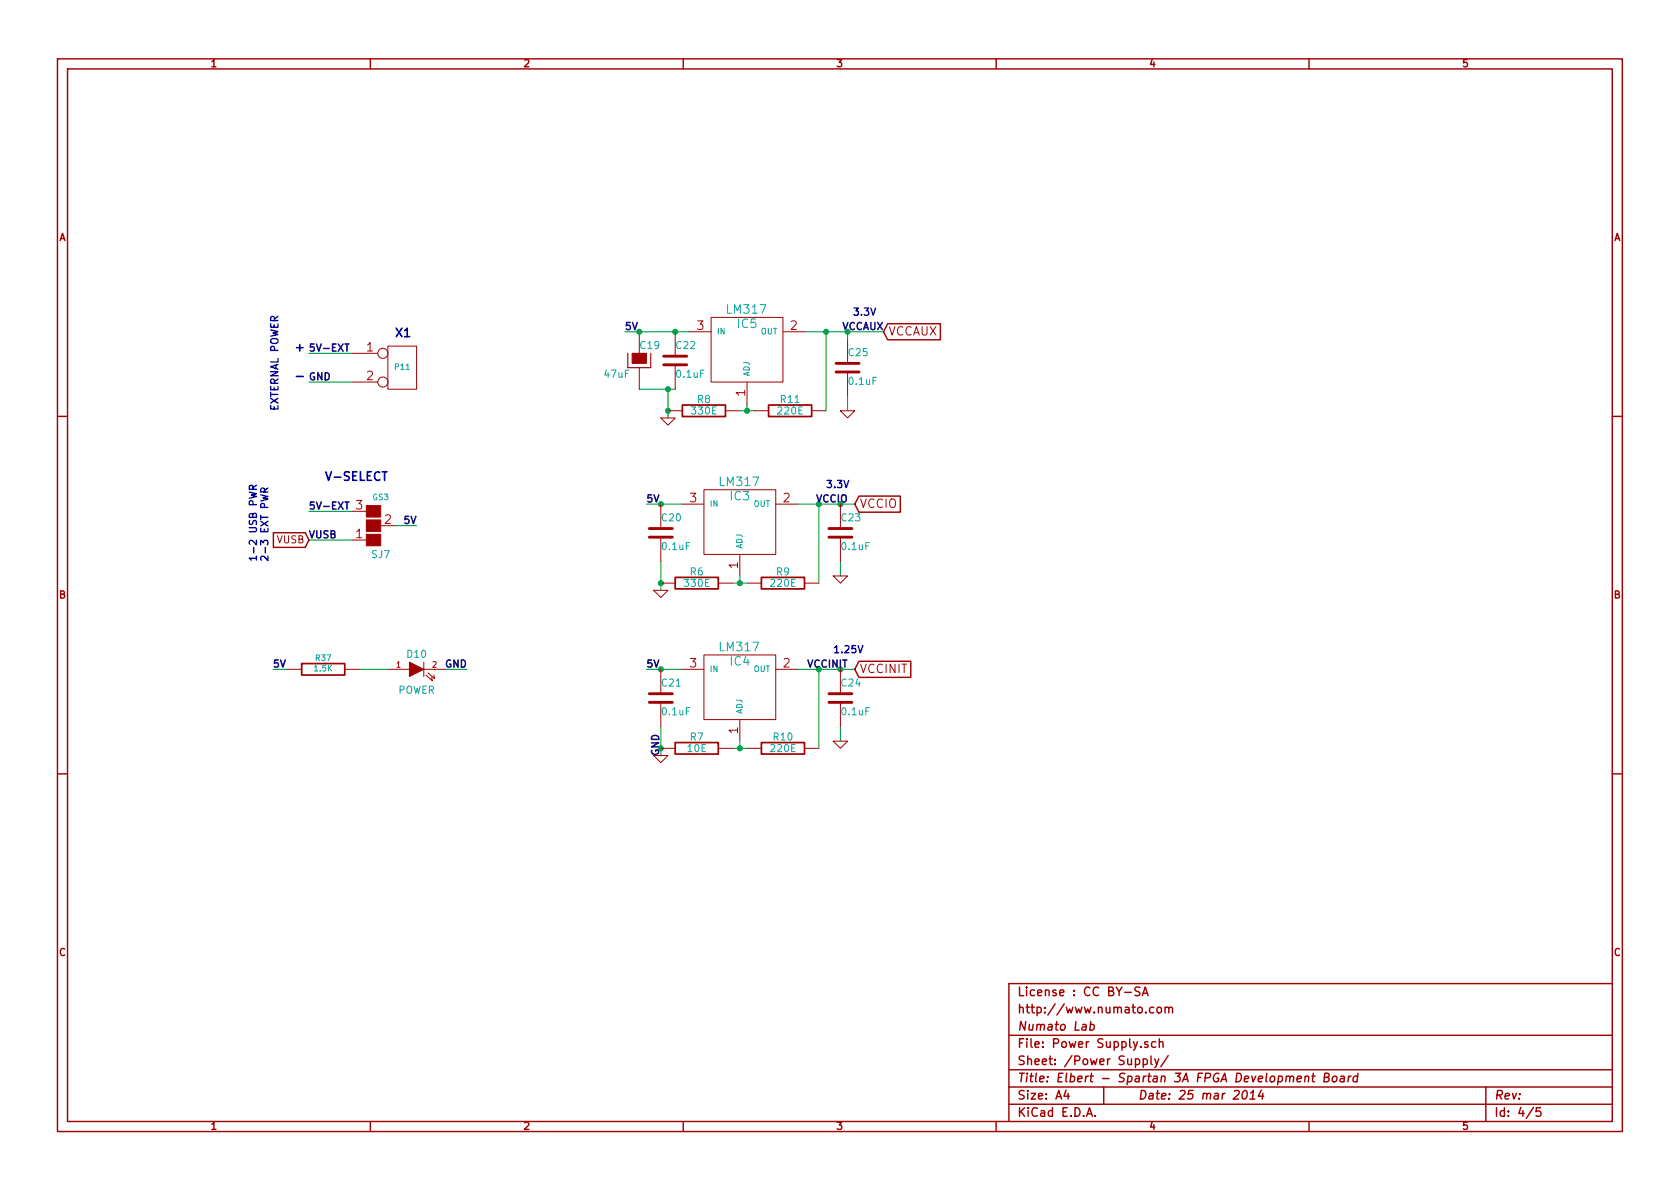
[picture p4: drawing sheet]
<svg xmlns="http://www.w3.org/2000/svg" width="297mm" height="210mm" viewBox="0 0 297 210" stroke-linecap="round" stroke-linejoin="round" font-family="sans-serif">
<g fill="none" stroke="#a00000" stroke-width=".25">
<path d="M10.2 10.4h276.6v189.7h-276.6zM11.9 12.2h273.2v186.1h-273.2zM65.5 10.4v1.8M120.8 10.4v1.8M176.1 10.4v1.8M231.4 10.4v1.8M156.9 57.2h9.4v2.9h-9.4l-.7-1.4zM10.2 73.6h1.7M285.1 73.6h1.7M48.3 94.2h5.7l.6 1.3-.6 1.3h-5.7zM151.9 87.7h7.3v2.9h-7.3l-.8-1.5zM151.9 116.9h9.1v2.9h-9.1l-.8-1.4z"/>
<path d="M10.2 136.8h1.7M285.1 136.8h1.7M198.9 175.5h1.1M201.5 174.6a.62 .62 0 0 0-.8 .1v.4l.8 .4v.4a.68 .68 0 0 1-.8 .1M202 176.1l.5-1.6 .5 1.6M202.1 175.6h.7M204 178.2a.48 .48 0 0 0-.7 .1v.7l.3 .1 .4-.1M204.6 178.3l.3-.2 .4 .2v.7l-.2 .1-.5-.1zM206 178.3l.1-.1a.36 .36 0 0 1 .6 .1v.8M206 178.1v1M206.7 178.3a.35 .35 0 0 1 .3-.2 .35 .35 0 0 1 .3 .2v.8M285.1 173.9h-106.7v24.4"/>
<path d="M65.5 198.3v1.8M120.8 198.3v1.8M176.1 198.3v1.8M178.4 183.1h106.7M178.4 189.2h106.7M178.4 195.3h106.7M178.4 192.2h106.7M188.5 192.8l-.4 1h1M188.8 193.3v1.1M192.1 197.4l.5-1.5 .5 1.5M192.3 197h.7M192.8 181.2l.4-.1 .3 .4-.2 .5-.2 .2-.4-.1"/>
<path d="M192.9 180.6l-.2 1.6M193.6 197.3v.1M195.1 192.2v3.1M202.1 187.3a.48 .48 0 0 1 .7 .1v.7l-.2 .2-.5-.1M202.1 187.2v1.6M202.9 184.3l-.3-.1-.2 .2v.2l.5 .2v.3h-.5M203.5 186.7v1.4l.2 .2M204.2 187.2l.3 1.1M204.3 184.3a.48 .48 0 0 0-.6 0v.8l.2 .1 .4-.1M204.9 187.2l-.5 1.4-.2 .2M205 184.3h.1a.36 .36 0 0 1 .5 .1v.8M205 183.7v1.5"/>
<path d="M206.6 186.7l-1.3 1.9M219.9 193l.3-.2a.88 .88 0 0 1-.3 1.6l-.3-.3a1.19 1.19 0 0 1 .3-1.1zM221 194.4h.9M221.1 193.3l.5-.5-.2 1.6M223 192.8l-.5 1h.9M223.3 193.3l-.1 1.1M229.3 190.8l.8-.1-.1-.3h-.5l-.2 .7 .2 .2 .4-.1M230.8 190.4l.2-.1 .3 .1v.9M230.8 190.3l-.1 1M231.4 198.3v1.8M232 190.3h.5M232.2 189.8l-.1 1.3 .3 .2"/>
<path d="M234.2 190.5l.6-.1 .2-.2v-.3l-.3-.1h-.5l-.1 1.5h.5l.3-.1 .1-.4-.3-.3M235.7 190.4l.2-.1 .4 .1v.6l-.3 .3-.4-.1zM237.1 190.4h.5v.9M237.7 190.7a.69 .69 0 0 0-.8 .3l.1 .2 .1 .1 .5-.1M238.5 190.3l-.2 1M238.9 190.3l-.3 .1-.2 .2M240 190.4l-.1-.1a.52 .52 0 0 0-.6 .3v.6l.2 .1 .4-.1M240.1 189.8l-.2 1.5M262.7 192.2v6.1M271.1 195.8l-1.3 2M272.4 195.9h-.7l-.1 .7 .2-.1h.5l.2 .3-.1 .5-.2 .1-.6-.1"/>
</g>
<g fill="none" stroke="#00a000" stroke-width=".18">
<path d="M110.5 58.7h11.4M142.2 58.7h14M146 58.7v13.9M149.9 58.7v1.2M54.6 62.5h7.6M54.6 67.6h7.6M113 68.8h6.4M118.1 68.8v5.1M130.8 72.6h2.5M132.1 71.4v1.2M149.9 70.1v2.5M54.6 95.5h7.6"/>
<path d="M54.6 90.4h7.6M69.8 93h3.9M114.3 89.1h6.3M116.8 99.3v5.1M141 89.1h10.1M144.8 89.1v14M148.6 99.3v2.5M63.5 118.4h5.1M78.7 118.4h3.8M114.3 118.4h6.3M129.5 103.1h2.6M130.8 101.8v1.3"/>
<path d="M141 118.4h10.1M144.8 118.4v13.9M116.8 128.5v5.1M129.5 132.3h2.6M130.8 131.1v1.2M148.6 128.5v2.6"/>
</g>
<g fill="#00a000" stroke="#00a000" stroke-width=".25">
<circle cx="116.8" cy="118.4" r=".41"/>
<circle cx="144.8" cy="118.4" r=".41"/>
<circle cx="130.8" cy="132.3" r=".41"/>
<circle cx="148.6" cy="118.4" r=".41"/>
<circle cx="116.8" cy="132.3" r=".41"/>
<circle cx="116.8" cy="103.1" r=".41"/>
<circle cx="146" cy="58.7" r=".41"/>
<circle cx="118.1" cy="72.6" r=".41"/>
<circle cx="132.1" cy="72.6" r=".41"/>
<circle cx="118.1" cy="68.8" r=".41"/>
<circle cx="119.4" cy="58.7" r=".41"/>
<circle cx="148.6" cy="89.1" r=".41"/>
<circle cx="130.8" cy="103.1" r=".41"/>
<circle cx="144.8" cy="89.1" r=".41"/>
<circle cx="116.8" cy="89.1" r=".41"/>
<circle cx="149.9" cy="58.7" r=".41"/>
<circle cx="113" cy="58.7" r=".41"/>
</g>
<path d="M44.1 87l1.2 .3-.9 .2 .9 .3-1.2 .3M44.7 86.5v-.6h-.5l-.1 .1v.5h1.2M45.3 85.8l-.6 .4M46.1 87.5l1.3 .3-.9 .2 .9 .3-1.3 .3M46.8 87l-.1-.6h-.5l-.1 .1v.5h1.3M47.4 86.3l-.6 .4M151.7 114.2l.4 1.2 .5-1.2" fill="none" stroke="#00f" stroke-width=".25"/>
<path d="M117.3 64.5h4.1M117.3 63h4.1M147.8 65.8h4.1M147.8 64.3h4.1M114.8 95h4.1M114.8 93.5h4.1M146.6 95h4M146.6 93.5h4M114.8 124.2h4.1M114.8 122.7h4.1M146.6 124.2h4M146.6 122.7h4" fill="none" stroke="#a00000" stroke-width=".51"/>
<g fill="none" stroke="#a00000" stroke-width=".18">
<path d="M113 58.7v3.8M119.4 58.7v4.3M121.9 58.7h3.8M125.7 56.1h12.7v11.5h-12.7zM138.4 58.7h3.8M149.9 59.9v4.4M62.2 62.5h4.6M62.2 67.6h4.6M68.6 61.2h5.1v7.6h-5.1zM113 65v3.8M116.8 73.9h2.6l-1.3 1.3zM118.1 72.6h2.5"/>
<path d="M119.4 64.5v4.3M128.3 72.6h2.5M132.1 67.6v3.8M133.3 72.6h2.6M143.5 72.6h2.5M148.6 72.6h2.5l-1.2 1.3zM149.9 65.8v4.3M62.2 95.5h2.6M62.2 90.4h2.6M67.3 93h2.5M116.8 89.1v4.4M116.8 95v4.3"/>
<path d="M120.6 89.1h3.9M124.5 86.6h12.7v11.4h-12.7zM130.8 98v3.8M137.2 89.1h3.8M148.6 89.1v4.4M148.6 95v4.3M50.8 118.4h2.5M61 118.4h2.5M68.6 118.4h3.8M74.9 118.4h3.8M74.9 117.1v2.5M75.3 119.4l1.2 1-.2-.6"/>
<path d="M75.7 119l1.1 1-.1-.6M115.6 104.4h2.5l-1.3 1.3zM116.8 118.4v4.3M116.8 103.1h2.6M120.6 118.4h3.9M124.5 115.8h12.7v11.4h-12.7zM127 103.1h2.5M132.1 103.1h2.5M137.2 118.4h3.8M142.2 103.1h2.6M147.3 101.8h2.6l-1.3 1.3zM148.6 118.4v4.3"/>
<path d="M115.6 133.6h2.5l-1.3 1.3zM116.8 132.3h2.6M116.8 124.2v4.3M127 132.3h2.5M130.8 127.2v3.9M132.1 132.3h2.5M142.2 132.3h2.6M147.3 131.1h2.6l-1.3 1.2zM148.6 124.2v4.3"/>
<circle cx="67.7" cy="67.6" r=".89"/>
<circle cx="67.7" cy="62.5" r=".89"/>
</g>
<path d="M120.6 71.6h7.7v2.1h-7.7zM135.9 71.6h7.6v2.1h-7.6zM53.3 117.3h7.7v2.1h-7.7zM119.4 102.1h7.6v2h-7.6zM134.6 102.1h7.6v2h-7.6zM119.4 131.3h7.6v2h-7.6zM134.6 131.3h7.6v2h-7.6z" fill="none" stroke="#a00000" stroke-width=".3"/>
<path d="M61 60.8h.7M61 88.8h.7" fill="none" stroke="#000" stroke-width=".25"/>
<g fill="#a00000" stroke="#a00000" stroke-width=".18">
<path d="M64.8 89.4h2.5v2h-2.5z"/>
<path d="M64.8 91.9h2.5v2.1h-2.5z"/>
<path d="M64.8 94.5h2.5v2h-2.5z"/>
<path d="M111.8 62.5h2.5v1.8h-2.5z"/>
<path d="M72.4 117.1l2.5 1.3-2.5 1.2z"/>
</g>
<path d="M111 62.5v2.5h4.1v-2.5" fill="none" stroke="#a00000" stroke-width=".2"/>
<path d="M52.4 66.6h1.2" fill="none" stroke="#00f" stroke-width=".3"/>
<g font-size="2.1" fill="#00f">
<text x="69.8" y="59.7">X1</text>
<text x="52.1" y="62.2">+</text>
<text x="58.3" y="85.1">V-SELECT</text>
</g>
<g font-size="2.1" fill="#a00000">
<text x="123.2" y="58.4">3</text>
<text x="139.8" y="58.4">2</text>
<text x="157.1" y="59.4">VCCAUX</text>
<text x="64.8" y="62.2">1</text>
<text x="64.8" y="67.3">2</text>
<text x="131.8" y="70" transform="rotate(-90 131.8 70)">1</text>
<text x="122" y="88.9">3</text>
<text x="138.5" y="88.9">2</text>
<text x="152" y="89.9">VCCIO</text>
<text x="62.9" y="95.2">1</text>
<text x="62.9" y="90.2">3</text>
<text x="68" y="92.7">2</text>
<text x="130.6" y="100.5" transform="rotate(-90 130.6 100.5)">1</text>
<text x="122" y="118.1">3</text>
<text x="138.5" y="118.1">2</text>
<text x="152" y="119.1">VCCINIT</text>
<text x="130.6" y="129.7" transform="rotate(-90 130.6 129.7)">1</text>
<text x="179.9" y="179.3">http://www.numato.com</text>
<text x="179.9" y="176.2">License : CC BY-SA</text>
<text x="179.9" y="185.4">File: Power Supply.sch</text>
<text x="179.9" y="182.3">Numato Lab</text>
<text x="179.9" y="191.5">Title: Elbert - Spartan 3A FPGA Development Board</text>
<text x="179.9" y="188.4">Sheet: /Power Supply/</text>
<text x="179.9" y="197.6">KiCad E.D.A.</text>
<text x="179.9" y="194.5">Size: A4</text>
<text x="201.2" y="194.5">Date: 25 mar 2014</text>
<text x="264.2" y="194.5">Rev:</text>
<text x="264.2" y="197.6">Id: 4/5</text>
</g>
<g font-size="2.1" fill="#00a0a0">
<text x="128.6" y="55.5">LM317</text>
<text x="130.4" y="58.1">IC5</text>
<text x="127.4" y="86">LM317</text>
<text x="129.2" y="88.6">IC3</text>
<text x="127.4" y="115.2">LM317</text>
<text x="129.2" y="117.8">IC4</text>
</g>
<g font-size="1.8" fill="#a00000">
<text x="37.3" y="11.9">1</text>
<text x="92.7" y="11.9">2</text>
<text x="148" y="11.9">3</text>
<text x="203.3" y="11.9">4</text>
<text x="258.6" y="11.9">5</text>
<text x="10.4" y="42.7">A</text>
<text x="285.3" y="42.7">A</text>
<text x="48.9" y="96.1">VUSB</text>
<text x="10.4" y="105.9">B</text>
<text x="285.3" y="105.9">B</text>
<text x="10.4" y="169.1">C</text>
<text x="285.3" y="169.1">C</text>
<text x="37.3" y="199.8">1</text>
<text x="92.7" y="199.8">2</text>
<text x="148" y="199.8">3</text>
<text x="203.3" y="199.8">4</text>
<text x="258.6" y="199.8">5</text>
</g>
<g font-size="1.8">
<text x="110.5" y="58.4">5V</text>
<text x="148.7" y="58.4">VCCAUX</text>
<text x="54.6" y="62.2">5V-EXT</text>
<text x="54.6" y="67.3">GND</text>
<text x="114.3" y="88.9">5V</text>
<text x="144.2" y="88.9">VCCIO</text>
<text x="54.6" y="90.2">5V-EXT</text>
<text x="54.6" y="95.2">VUSB</text>
<text x="71.5" y="92.7">5V</text>
<text x="78.6" y="118.1">GND</text>
<text x="114.3" y="118.1">5V</text>
<text x="142.8" y="118.1">VCCINIT</text>
<text x="116.6" y="133.7" transform="rotate(-90 116.6 133.7)">GND</text>
</g>
<g font-size="1.8" fill="#00f">
<text x="151.3" y="55.9">3.3V</text>
<text x="49.3" y="72.6" transform="rotate(-90 49.3 72.6)">EXTERNAL POWER</text>
<text x="146" y="86.4">3.3V</text>
<text x="45.5" y="99.3" transform="rotate(-90 45.5 99.3)">1-2 USB PWR</text>
<text x="47.5" y="99.3" transform="rotate(-90 47.5 99.3)">2-3 EXT PWR</text>
<text x="147.3" y="115.6">1.25V</text>
</g>
<g font-size="1.8" fill="#00a0a0">
<text x="113.3" y="61.8">C19</text>
<text x="119.6" y="61.8">C22</text>
<text x="150.1" y="63">C25</text>
<text x="107" y="66.8">47uF</text>
<text x="119.7" y="66.8">0.1uF</text>
<text x="123.3" y="71.3">R8</text>
<text x="138.1" y="71.3">R11</text>
<text x="150.2" y="68.1">0.1uF</text>
<text x="122.4" y="73.3">330E</text>
<text x="137.6" y="73.3">220E</text>
<text x="117.1" y="92.2">C20</text>
<text x="148.8" y="92.2">C23</text>
<text x="65.7" y="98.7">SJ7</text>
<text x="117.2" y="97.3">0.1uF</text>
<text x="122.1" y="101.8">R6</text>
<text x="137.3" y="101.8">R9</text>
<text x="148.9" y="97.3">0.1uF</text>
<text x="121.1" y="103.8">330E</text>
<text x="136.3" y="103.8">220E</text>
<text x="72" y="116.4">D10</text>
<text x="70.3" y="122.7">POWER</text>
<text x="117.1" y="121.5">C21</text>
<text x="148.8" y="121.5">C24</text>
<text x="117.2" y="126.5">0.1uF</text>
<text x="122.1" y="131">R7</text>
<text x="136.8" y="131">R10</text>
<text x="148.9" y="126.5">0.1uF</text>
<text x="121.6" y="133">10E</text>
<text x="136.3" y="133">220E</text>
</g>
<text font-size="1.8" fill="#00a000" x="48.3" y="118.1">5V</text>
<g font-size="1.4" fill="#00a0a0">
<text x="126.7" y="59.2">IN</text>
<text x="134.4" y="59.2">OUT</text>
<text x="69.9" y="65.5">P11</text>
<text x="132.6" y="66.5" transform="rotate(-90 132.6 66.5)">ADJ</text>
<text x="65.9" y="88.5">GS3</text>
<text x="125.5" y="89.7">IN</text>
<text x="133.1" y="89.7">OUT</text>
<text x="131.3" y="97" transform="rotate(-90 131.3 97)">ADJ</text>
<text x="55.6" y="118.8">1.5K</text>
<text x="55.9" y="116.9">R37</text>
<text x="125.5" y="118.9">IN</text>
<text x="133.1" y="118.9">OUT</text>
<text x="131.3" y="126.2" transform="rotate(-90 131.3 126.2)">ADJ</text>
</g>
<g font-size="1.4" fill="#a00000">
<text x="70.1" y="118.1">1</text>
<text x="76.5" y="118.1">2</text>
</g>
</svg>
